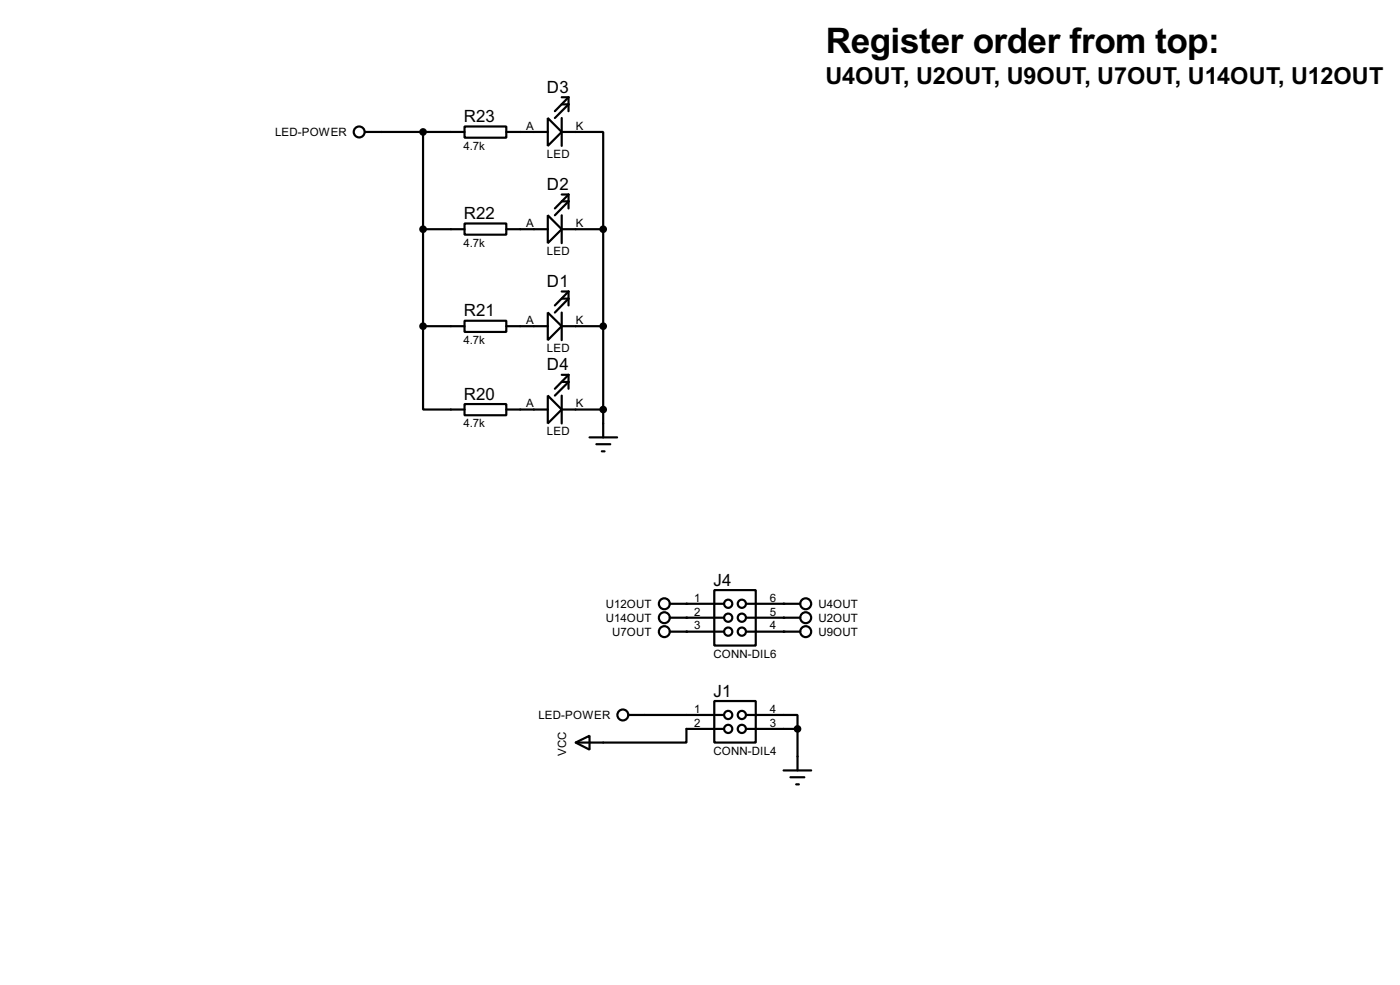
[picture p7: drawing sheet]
<svg xmlns="http://www.w3.org/2000/svg" width="256mm" height="180mm" viewBox="0 0 256 180" stroke-linecap="round" stroke-linejoin="round" font-family="sans-serif">
<g fill="#000">
<circle cx="125.8" cy="110.5" r=".2"/>
<circle cx="125.8" cy="115.6" r=".2"/>
<circle cx="125.8" cy="113.1" r=".2"/>
<circle cx="143.6" cy="110.5" r=".2"/>
<circle cx="143.6" cy="115.6" r=".2"/>
<circle cx="143.6" cy="113.1" r=".2"/>
</g>
<g fill="none" stroke="#000" stroke-width=".4">
<path d="M102.9 19.1h1.3l-2.5 2.5M102.9 17.8h1.3M104.2 17.8v2.6M104.2 17.8l-2.5 2.6M66.9 24.2h18.2M77.5 24.2v35.5M85.1 23.2h7.7v2h-7.7zM92.8 24.2h7.6M100.4 39.4l2.5 2.6-2.5 2.5zM100.4 21.6l2.5 2.6-2.5 2.5zM102.9 24.2h7.6v17.8M102.9 21.6v5.1"/>
<path d="M102.9 39.4v5.1M102.9 36.9h1.3l-2.5 2.5M102.9 35.6h1.3M104.2 35.6v2.6M104.2 35.6l-2.5 2.6M77.5 59.7v15.3h7.6M77.5 59.7h7.6M77.5 42h7.6M85.1 58.7h7.7v2.1h-7.7zM85.1 40.9h7.7v2.1h-7.7zM92.8 59.7h7.6M92.8 42h7.6"/>
<path d="M100.4 57.2l2.5 2.5-2.5 2.6zM102.9 59.7h7.6M102.9 42h7.6M102.9 57.2v5.1M102.9 54.7h1.3l-2.5 2.5M102.9 53.4h1.3M104.2 53.4l-2.5 2.5M104.2 53.4v2.5M110.5 42v38.1M85.1 74h7.7v2h-7.7zM92.8 75h7.6M100.4 72.4l2.5 2.6-2.5 2.5z"/>
<path d="M102.9 75h7.6M102.9 72.4v5.1M102.9 69.9h1.3l-2.5 2.5M102.9 68.6h1.3M104.2 68.6v2.6M104.2 68.6l-2.5 2.6M108 80.1h5.1M109.3 81.3h2.5M110.3 82.6h.5M122.7 115.6h9.9M122.7 113.1h9.9M122.7 110.5h9.9"/>
<path d="M130.9 108h7.6v10.2h-7.6zM136.7 115.6h9.9M136.7 113.1h9.9M136.7 110.5h9.9M105.5 135.9l2.5-1.2v2.5zM115.1 130.9h17.5M130.9 128.3h7.6v7.6h-7.6zM132.6 133.4h-6.8v2.5h-20.3M136.7 130.9h9.4v2.5M136.7 133.4h9.4M146.1 133.4v7.6M143.6 141h5"/>
<path d="M144.8 142.3h2.6M145.9 143.6h.5"/>
<circle cx="65.8" cy="24.2" r="1"/>
<circle cx="121.7" cy="110.5" r="1"/>
<circle cx="121.7" cy="115.6" r="1"/>
<circle cx="121.7" cy="113.1" r="1"/>
<circle cx="133.4" cy="115.6" r=".75"/>
<circle cx="133.4" cy="110.5" r=".75"/>
<circle cx="133.4" cy="113.1" r=".75"/>
<circle cx="135.9" cy="115.6" r=".75"/>
<circle cx="135.9" cy="113.1" r=".75"/>
<circle cx="135.9" cy="110.5" r=".75"/>
<circle cx="147.6" cy="113.1" r="1"/>
<circle cx="147.6" cy="115.6" r="1"/>
<circle cx="147.6" cy="110.5" r="1"/>
<circle cx="114.1" cy="130.9" r="1"/>
<circle cx="133.4" cy="130.9" r=".75"/>
<circle cx="133.4" cy="133.4" r=".75"/>
<circle cx="135.9" cy="130.9" r=".75"/>
<circle cx="135.9" cy="133.4" r=".75"/>
</g>
<g fill="#000" stroke="#000" stroke-width=".4">
<circle cx="77.5" cy="24.2" r=".5"/>
<circle cx="77.5" cy="59.7" r=".5"/>
<circle cx="77.5" cy="42" r=".5"/>
<circle cx="110.5" cy="59.7" r=".5"/>
<circle cx="110.5" cy="42" r=".5"/>
<circle cx="110.5" cy="75" r=".5"/>
<circle cx="146.1" cy="133.4" r=".5"/>
</g>
<text font-size="7.2" x="151.3" y="9.7">Register order from top:</text>
<text font-size="4.8" x="151.2" y="15.4">U4OUT, U2OUT, U9OUT, U7OUT, U14OUT, U12OUT</text>
<g font-size="3.5">
<text x="100.2" y="17">D3</text>
<text x="85" y="22.4">R23</text>
<text x="100.2" y="34.8">D2</text>
<text x="85" y="40.1">R22</text>
<text x="100.2" y="52.6">D1</text>
<text x="85" y="57.9">R21</text>
<text x="100.2" y="67.8">D4</text>
<text x="85" y="73.2">R20</text>
<text x="130.7" y="107.2">J4</text>
<text x="130.7" y="127.5">J1</text>
</g>
<g font-size="2.4">
<text x="96.4" y="23.8">A</text>
<text x="105.5" y="23.8">K</text>
<text x="50.4" y="25">LED-POWER</text>
<text x="84.9" y="27.4">4.7k</text>
<text x="100.2" y="28.9">LED</text>
<text x="96.4" y="41.6">A</text>
<text x="105.5" y="41.6">K</text>
<text x="84.9" y="45.2">4.7k</text>
<text x="100.2" y="46.7">LED</text>
<text x="96.4" y="59.3">A</text>
<text x="105.5" y="59.3">K</text>
<text x="84.9" y="63">4.7k</text>
<text x="100.2" y="64.5">LED</text>
<text x="96.4" y="74.6">A</text>
<text x="105.5" y="74.6">K</text>
<text x="84.9" y="78.2">4.7k</text>
<text x="100.2" y="79.7">LED</text>
<text x="111" y="113.9">U14OUT</text>
<text x="111" y="111.3">U12OUT</text>
<text x="127.2" y="110.1">1</text>
<text x="127.2" y="112.7">2</text>
<text x="141" y="110.1">6</text>
<text x="141" y="112.7">5</text>
<text x="149.9" y="113.9">U2OUT</text>
<text x="149.9" y="111.3">U4OUT</text>
<text x="112.1" y="116.4">U7OUT</text>
<text x="127.2" y="115.2">3</text>
<text x="141" y="115.2">4</text>
<text x="149.9" y="116.4">U9OUT</text>
<text x="130.7" y="120.4">CONN-DIL6</text>
<text x="98.6" y="131.7">LED-POWER</text>
<text x="127.2" y="130.5">1</text>
<text x="141" y="130.5">4</text>
<text x="127.2" y="133">2</text>
<text x="141" y="133">3</text>
<text x="103.7" y="138.4" transform="rotate(-90 103.7 138.4)">VCC</text>
<text x="130.7" y="138.1">CONN-DIL4</text>
</g>
</svg>
